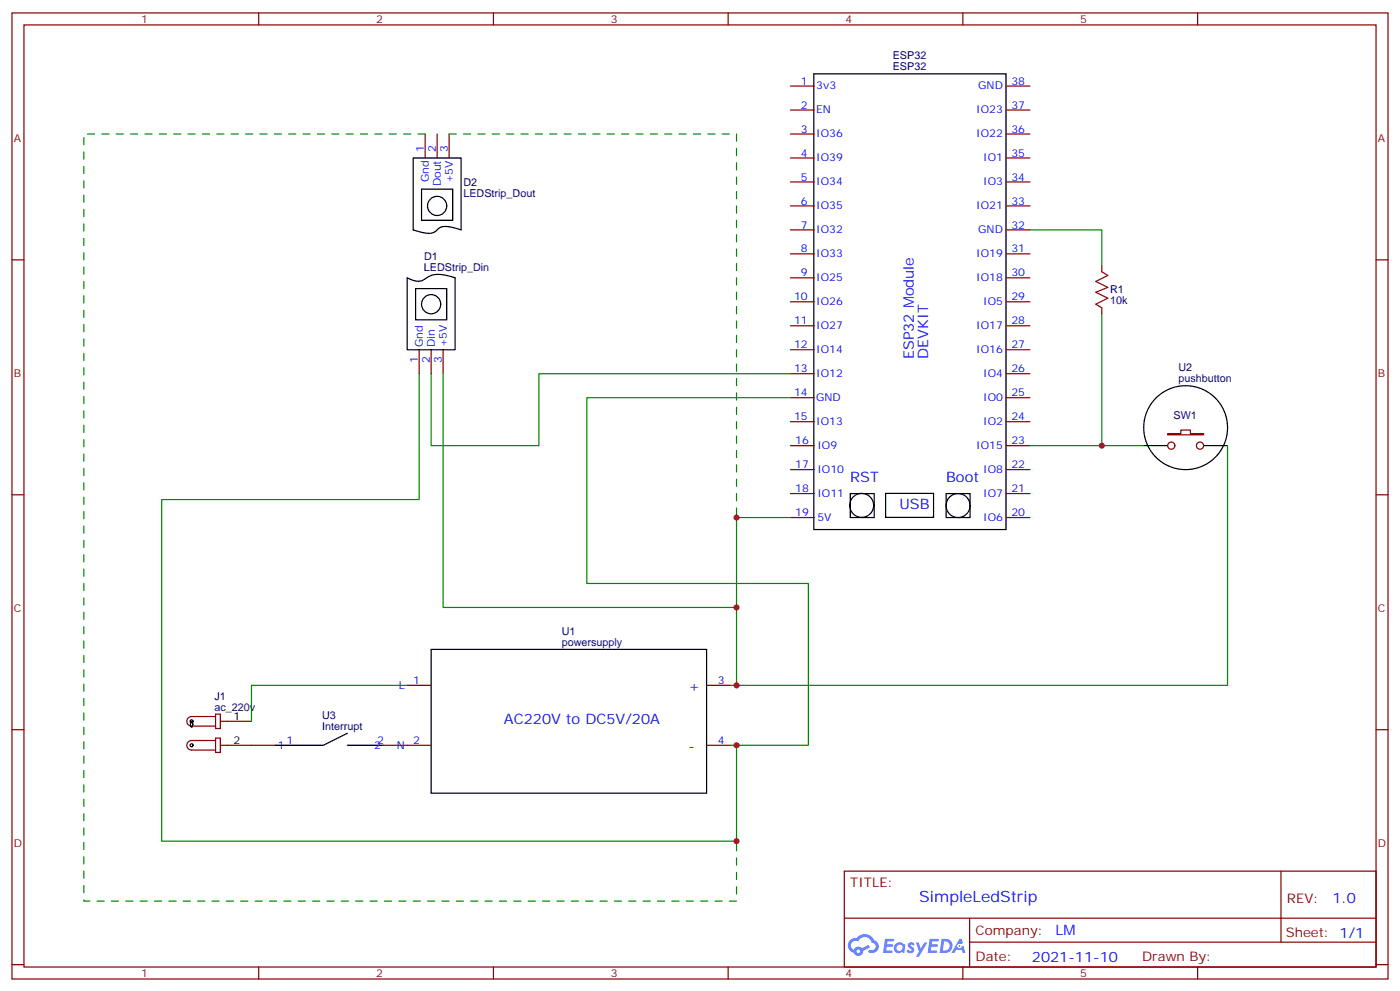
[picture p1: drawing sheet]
<svg xmlns="http://www.w3.org/2000/svg" width="412mm" height="292mm" viewBox="0 0 412 292" stroke-linecap="round" stroke-linejoin="round" font-family="sans-serif">
<g fill="none" stroke="#870000" stroke-width=".35">
<path d="M3.5 3.8h405.4v284.3h-405.4zM7.1 7.3h398.2v277.3h-398.2zM76.2 3.8v3.5M145.3 3.8v3.5M214.5 3.8v3.5M283.6 3.8v3.5M352.8 3.8v3.5M3.5 76.5h3.6M405.3 76.5h3.6M3.5 145.6h3.6M405.3 145.6h3.6M3.5 214.8h3.6"/>
<path d="M405.3 214.8h3.6M248.7 256.4h156.6v28.2h-156.6zM377.3 256.4v20.9M248.7 270.2h156.5M285.6 277.3h119.6M285.6 270.2v14.2M3.5 283.9h3.6M76.2 284.6v3.5M145.3 284.6v3.5M214.5 284.6v3.5M283.6 284.6v3.5M352.8 284.6v3.5"/>
<path d="M405.3 283.9h3.6"/>
</g>
<g fill="#5487ff">
<path d="M267.7 277.6a1.22 1.22 0 0 1 1.7 .2l-.4 .6a.47 .47 0 0 0-.3-.4 .47 .47 0 0 0-.5 .2l.1 .2a1.14 1.14 0 0 1 .8 1.8 1.14 1.14 0 0 1-1.9 0l-.2-.2 .5-.6 .7 .5a.29 .29 0 0 0 .3-.3 .29 .29 0 0 0-.2-.3 1.04 1.04 0 0 1-.6-1.7z"/>
<path d="M260.7 276.3h2.4l.3 .2-.2 .5-1.8 .1-.1 .8h1.5l.3 .4-.3 .4h-1.6l-.2 1.1h1.7l.2 .3-.2 .3-2.6 .1z"/>
<path d="M273.8 276.3h2.4l.3 .2-.1 .5-1.8 .1-.2 .8h1.6l.3 .4-.4 .4h-1.6l-.1 1.1h1.7l.2 .3-.2 .3-2.6 .1z"/>
<path d="M282.6 276.3h.7l.3 1.3-.6 .3a.69 .69 0 0 0-1 .3 .69 .69 0 0 0 .4 .9 .69 .69 0 0 0 .9-.6l.5-.2 .6 2.2h-.8l-.2-.9h-1.8l-.5 .9h-.8z"/>
<path d="M269.8 277.4h.8l.6 1.8 1.1-1.8h.9l-2.6 4.2h-.8l.9-1.5z"/>
<path d="M277.4 276.3l-.6 4.2h1.3a2.11 2.11 0 0 0 2.5-2.1 2.11 2.11 0 0 0-2.5-2.1zM278.1 277.1a1.39 1.39 0 0 1 1.7 1.4 1.39 1.39 0 0 1-1.8 1.3h-.3z"/>
<path d="M263.7 277.9a1.54 1.54 0 0 0-.1 2.2 1.54 1.54 0 0 0 2.2 .1l.6 .3 .3-2.3-.2-.3h-.4a1.49 1.49 0 0 0-2.4 0zM264 278.9a.94 .94 0 0 1 1.8 0 .94 .94 0 0 1-1.8 0z"/>
<path d="M250.4 276.7a2.18 2.18 0 0 0 1.1 3.7 1.44 1.44 0 0 0 1.6 .9 1.44 1.44 0 0 0 1.2-1.4l2-1.1-.5-.7-1.9 1a1.47 1.47 0 0 0-2.4 .4 1.39 1.39 0 0 1-.7-1.9 1.39 1.39 0 0 1 2-.5 2.12 2.12 0 0 1 2.2-1.3 2.12 2.12 0 0 1 1.9 1.7 1.14 1.14 0 0 1 1.1 1.4 1.14 1.14 0 0 1-1.7 .7 .43 .43 0 0 0-.5 .4 .43 .43 0 0 0 .4 .5 1.98 1.98 0 0 0 2.5-1.2 1.98 1.98 0 0 0-1.2-2.6 3.1 3.1 0 0 0-5.3-.6l-.9 .1zM252.3 280a.55 .55 0 0 1 1.1 0 .55 .55 0 0 1-1.1 0z"/>
<circle cx="282.6" cy="278.4" r=".26"/>
</g>
<g fill="none" stroke="#000" stroke-width=".35">
<path d="M239.7 21.7h56.6v134.2h-56.6zM121.7 46.5h14.1v21.2l-1.6-.5a5.6 5.6 0 0 0-4.8-.1 4.1 4.1 0 0 1-4.8 1.4l-2.9-.8zM124.2 55.7h9.1v9.1h-9.1zM119.9 81.8a4.5 4.5 0 0 0 5.3 .3 6.9 6.9 0 0 1 7-.9l1.9 .6v21.1h-14.2zM122.4 84.9h9.2v9.2h-9.2zM336.9 131.2h7.1M354.5 131.2h7.1M250.5 145.3h7v7h-7zM260.9 145.2h14.1v7.1h-14.1zM278.7 145.3h7.1v7h-7.1zM127 191.1h81.1v42.4h-81.1zM56.3 212.4l.1-.1a1.28 1.28 0 0 1 0 1.8l-.3-.9z"/>
<path d="M102.3 215.8l-7.1 3.6h-14.1M102.3 219.4h10.6"/>
<circle cx="128.8" cy="60.6" r="2.82"/>
<circle cx="127" cy="89.5" r="2.82"/>
<circle cx="349.2" cy="125.9" r="12.3"/>
<circle cx="253.8" cy="148.7" r="3.5"/>
<circle cx="282.2" cy="148.8" r="3.5"/>
<circle cx="56.4" cy="219.4" r=".44"/>
<circle cx="56.4" cy="212.3" r=".44"/>
</g>
<g fill="none" stroke="#870000" stroke-width=".35">
<path d="M125.2 39.4v7.1M128.8 39.4v7.1M132.3 39.4v7.1M232.8 39.4h7.1M232.8 32.4h7.1M232.8 25.3h7.1M296.3 39.4h7.1M296.3 32.4h7.1M296.3 25.3h7.1M232.8 53.6h7.1M232.8 46.5h7.1M296.3 53.6h7.1"/>
<path d="M296.3 46.5h7.1M232.8 74.7h7.1M232.8 67.7h7.1M232.8 60.6h7.1M296.3 74.7h7.1M296.3 67.7h7.1M296.3 60.6h7.1M324.6 78.2v1.8M232.8 95.9h7.1M232.8 88.8h7.1M232.8 81.8h7.1M296.3 95.9h7.1"/>
<path d="M296.3 88.8h7.1M296.3 81.8h7.1M324.6 90.6v1.8M123.5 102.9v7.1M127 102.9v7.1M130.5 102.9v7.1M232.8 117.1h7.1M232.8 110h7.1M232.8 102.9h7.1M296.3 117.1h7.1M296.3 110h7.1M296.3 102.9h7.1"/>
<path d="M232.8 124.1h7.1M232.8 131.2h7.1M232.8 138.2h7.1M296.3 124.1h7.1M296.3 131.2h7.1M296.3 138.2h7.1M344 127.6h3.8v-1h2.9v1h3.8v.4h-10.5zM232.8 145.3h7.1M232.8 152.3h7.1M296.3 145.3h7.1M296.3 152.3h7.1M63.5 210.2h1.4v4.2h-1.4z"/>
<path d="M63.5 217.2h1.4v4.3h-1.4zM63.5 210.9h-7.1a1.41 1.41 0 0 0-1.4 1.4 1.41 1.41 0 0 0 1.4 1.4h7.1M63.5 217.9h-7.1a1.41 1.41 0 0 0-1.4 1.5 1.41 1.41 0 0 0 1.4 1.4h7.1M64.9 219.4h16.2M64.9 212.3h9.2M112.9 219.4h14.1M119.9 201.7h7.1M208.1 201.7h7.1M208.1 219.4h7.1"/>
<circle cx="345" cy="131.2" r="1.06"/>
<circle cx="353.5" cy="131.2" r="1.06"/>
</g>
<path d="M324.6 80l1.7 1.1-3.5 1.7 3.5 1.8-3.5 1.4 3.5 1.8-3.5 1.7 1.8 1.1" fill="none" stroke="#a10000" stroke-width=".35"/>
<path d="M303.4 67.7h21.2v10.5M324.6 92.4v38.8M123.5 110v37h-75.9v100.6h169.4v-28.2M127 110v21.2h31.7v-21.2h74.1M130.5 110v68.8h86.5v22.9M232.8 117.1h-59.9v54.6h65.2v47.7h-22.9M303.4 131.2h33.5M361.6 131.2v70.5h-146.4M232.8 152.3h-15.8v26.5M119.9 201.7h-45.8v10.6" fill="none" stroke="#008700" stroke-width=".35"/>
<path d="M125.2 39.4h-100.5v225.8h192.3v-17.6M132.3 39.4h84.7v112.9" fill="none" stroke="#008700" stroke-width=".35" stroke-dasharray="2.1 2.1"/>
<g fill="#c00">
<circle cx="324.6" cy="131.2" r=".88"/>
<circle cx="217" cy="201.7" r=".88"/>
<circle cx="217" cy="247.6" r=".88"/>
<circle cx="217" cy="219.4" r=".88"/>
<circle cx="217" cy="178.8" r=".88"/>
<circle cx="217" cy="152.3" r=".88"/>
</g>
<text font-size="4.6" fill="#00f" x="270.8" y="265.4">SimpleLedStrip</text>
<g font-size="4.2" fill="#00f">
<text x="269.2" y="105.8" transform="rotate(-90 269.2 105.8)">ESP32 Module</text>
<text x="273.4" y="105.8" transform="rotate(-90 273.4 105.8)">DEVKIT</text>
<text x="250.5" y="141.7">RST</text>
<text x="278.7" y="141.7">Boot</text>
<text x="264.9" y="149.9">USB</text>
<text x="202.8" y="203.5">+</text>
<text x="148.4" y="213.1">AC220V to DC5V/20A</text>
<text x="202.8" y="221.1">-</text>
<text x="392.5" y="265.7">1.0</text>
<text x="310.9" y="275.2">LM</text>
<text x="304" y="283">2021-11-10</text>
</g>
<g font-size="3.9" fill="#800">
<text x="250.5" y="261">TITLE:</text>
<text x="379.1" y="265.7">REV:</text>
<text x="287.4" y="275.2">Company:</text>
<text x="378.7" y="275.8">Sheet: 1/1</text>
<text x="287.4" y="282.9">Date:</text>
<text x="336.4" y="282.9">Drawn By:</text>
</g>
<g font-size="3.2" fill="#800">
<text x="41.6" y="6.8">1</text>
<text x="110.8" y="6.8">2</text>
<text x="179.9" y="6.8">3</text>
<text x="249.1" y="6.8">4</text>
<text x="318.2" y="6.8">5</text>
<text x="4.1" y="41.9">A</text>
<text x="405.9" y="41.9">A</text>
<text x="4.1" y="111.1">B</text>
<text x="405.9" y="111.1">B</text>
<text x="4.1" y="180.2">C</text>
<text x="405.9" y="180.2">C</text>
<text x="4.1" y="249.3">D</text>
<text x="405.9" y="249.3">D</text>
<text x="41.6" y="287.6">1</text>
<text x="110.8" y="287.6">2</text>
<text x="179.9" y="287.6">3</text>
<text x="249.1" y="287.6">4</text>
<text x="318.2" y="287.6">5</text>
</g>
<g font-size="3.2" fill="#000080">
<text x="263" y="17.5">ESP32</text>
<text x="263" y="20.7">ESP32</text>
<text x="136.5" y="57.9">LEDStrip_Dout</text>
<text x="136.5" y="54.8">D2</text>
<text x="124.9" y="76.5">D1</text>
<text x="124.9" y="79.7">LEDStrip_Din</text>
<text x="327" y="89.5">10k</text>
<text x="327" y="86.4">R1</text>
<text x="347.1" y="112.5">pushbutton</text>
<text x="347.1" y="109.3">U2</text>
<text x="345.7" y="123.4">SW1</text>
<text x="165.5" y="190.1">powersupply</text>
<text x="165.5" y="186.9">U1</text>
<text x="63.2" y="209.1">ac_220v</text>
<text x="63.2" y="206">J1</text>
<text x="94.9" y="214.8">Interrupt</text>
<text x="94.9" y="211.6">U3</text>
</g>
<g font-size="3.2" fill="#00f">
<text x="235.9" y="24.9">1</text>
<text x="240.4" y="26.3">3v3</text>
<text x="288.2" y="26.3">GND</text>
<text x="297.9" y="24.9">38</text>
<text x="235.9" y="32">2</text>
<text x="240.4" y="33.4">EN</text>
<text x="287.6" y="33.4">IO23</text>
<text x="297.9" y="32">37</text>
<text x="235.9" y="39">3</text>
<text x="240.4" y="40.4">IO36</text>
<text x="287.6" y="40.4">IO22</text>
<text x="297.9" y="39">36</text>
<text x="124.9" y="44.7" transform="rotate(-90 124.9 44.7)">1</text>
<text x="128.4" y="44.7" transform="rotate(-90 128.4 44.7)">2</text>
<text x="131.9" y="44.7" transform="rotate(-90 131.9 44.7)">3</text>
<text x="235.9" y="46.1">4</text>
<text x="240.4" y="47.5">IO39</text>
<text x="289.6" y="47.5">IO1</text>
<text x="297.9" y="46.1">35</text>
<text x="126.3" y="53.6" transform="rotate(-90 126.3 53.6)">Gnd</text>
<text x="133.3" y="54" transform="rotate(-90 133.3 54)">+5V</text>
<text x="235.9" y="53.1">5</text>
<text x="297.9" y="53.1">34</text>
<text x="129.8" y="54.8" transform="rotate(-90 129.8 54.8)">Dout</text>
<text x="240.4" y="54.6">IO34</text>
<text x="289.6" y="54.6">IO3</text>
<text x="235.9" y="60.2">6</text>
<text x="240.4" y="61.6">IO35</text>
<text x="287.6" y="61.6">IO21</text>
<text x="297.9" y="60.2">33</text>
<text x="235.9" y="67.3">7</text>
<text x="240.4" y="68.7">IO32</text>
<text x="288.2" y="68.7">GND</text>
<text x="297.9" y="67.3">32</text>
<text x="235.9" y="74.3">8</text>
<text x="240.4" y="75.7">IO33</text>
<text x="287.6" y="75.7">IO19</text>
<text x="297.9" y="74.3">31</text>
<text x="235.9" y="81.4">9</text>
<text x="240.4" y="82.8">IO25</text>
<text x="287.6" y="82.8">IO18</text>
<text x="297.9" y="81.4">30</text>
<text x="233.9" y="88.4">10</text>
<text x="240.4" y="89.8">IO26</text>
<text x="289.6" y="89.8">IO5</text>
<text x="297.9" y="88.4">29</text>
<text x="233.9" y="95.5">11</text>
<text x="297.9" y="95.5">28</text>
<text x="240.4" y="96.9">IO27</text>
<text x="287.6" y="96.9">IO17</text>
<text x="123.1" y="106.7" transform="rotate(-90 123.1 106.7)">1</text>
<text x="124.5" y="102.2" transform="rotate(-90 124.5 102.2)">Gnd</text>
<text x="126.6" y="106.7" transform="rotate(-90 126.6 106.7)">2</text>
<text x="128.1" y="102.2" transform="rotate(-90 128.1 102.2)">Din</text>
<text x="130.2" y="106.7" transform="rotate(-90 130.2 106.7)">3</text>
<text x="131.6" y="102.2" transform="rotate(-90 131.6 102.2)">+5V</text>
<text x="233.9" y="102.5">12</text>
<text x="240.4" y="103.9">IO14</text>
<text x="287.6" y="103.9">IO16</text>
<text x="297.9" y="102.5">27</text>
<text x="233.9" y="109.6">13</text>
<text x="240.4" y="111">IO12</text>
<text x="289.6" y="111">IO4</text>
<text x="297.9" y="109.6">26</text>
<text x="233.9" y="116.6">14</text>
<text x="240.4" y="118.1">GND</text>
<text x="289.6" y="118.1">IO0</text>
<text x="297.9" y="116.6">25</text>
<text x="233.9" y="123.7">15</text>
<text x="240.4" y="125.1">IO13</text>
<text x="289.6" y="125.1">IO2</text>
<text x="297.9" y="123.7">24</text>
<text x="234.3" y="130.8">16</text>
<text x="297.9" y="130.8">23</text>
<text x="234.3" y="137.8">17</text>
<text x="240.8" y="132.2">IO9</text>
<text x="287.6" y="132.2">IO15</text>
<text x="297.9" y="137.8">22</text>
<text x="240.8" y="139.2">IO10</text>
<text x="289.6" y="139.2">IO8</text>
<text x="234.3" y="144.9">18</text>
<text x="240.8" y="146.3">IO11</text>
<text x="289.6" y="146.3">IO7</text>
<text x="297.9" y="144.9">21</text>
<text x="234.3" y="151.9">19</text>
<text x="240.8" y="153.3">5V</text>
<text x="289.6" y="153.3">IO6</text>
<text x="297.9" y="151.9">20</text>
<text x="117.5" y="202.8">L</text>
<text x="121.7" y="201.4">1</text>
<text x="211.4" y="201.4">3</text>
<text x="215.9" y="202.8">+</text>
<text x="81.8" y="220.4">1</text>
<text x="84.4" y="219">1</text>
<text x="110.2" y="220.4">2</text>
<text x="111.1" y="219">2</text>
<text x="116.9" y="220.4">N</text>
<text x="121.7" y="219">2</text>
<text x="211.4" y="219">4</text>
<text x="215.9" y="220.4">-</text>
</g>
<g font-size="3.2">
<text x="68.8" y="211.9">1</text>
<text x="68.8" y="219">2</text>
</g>
</svg>
